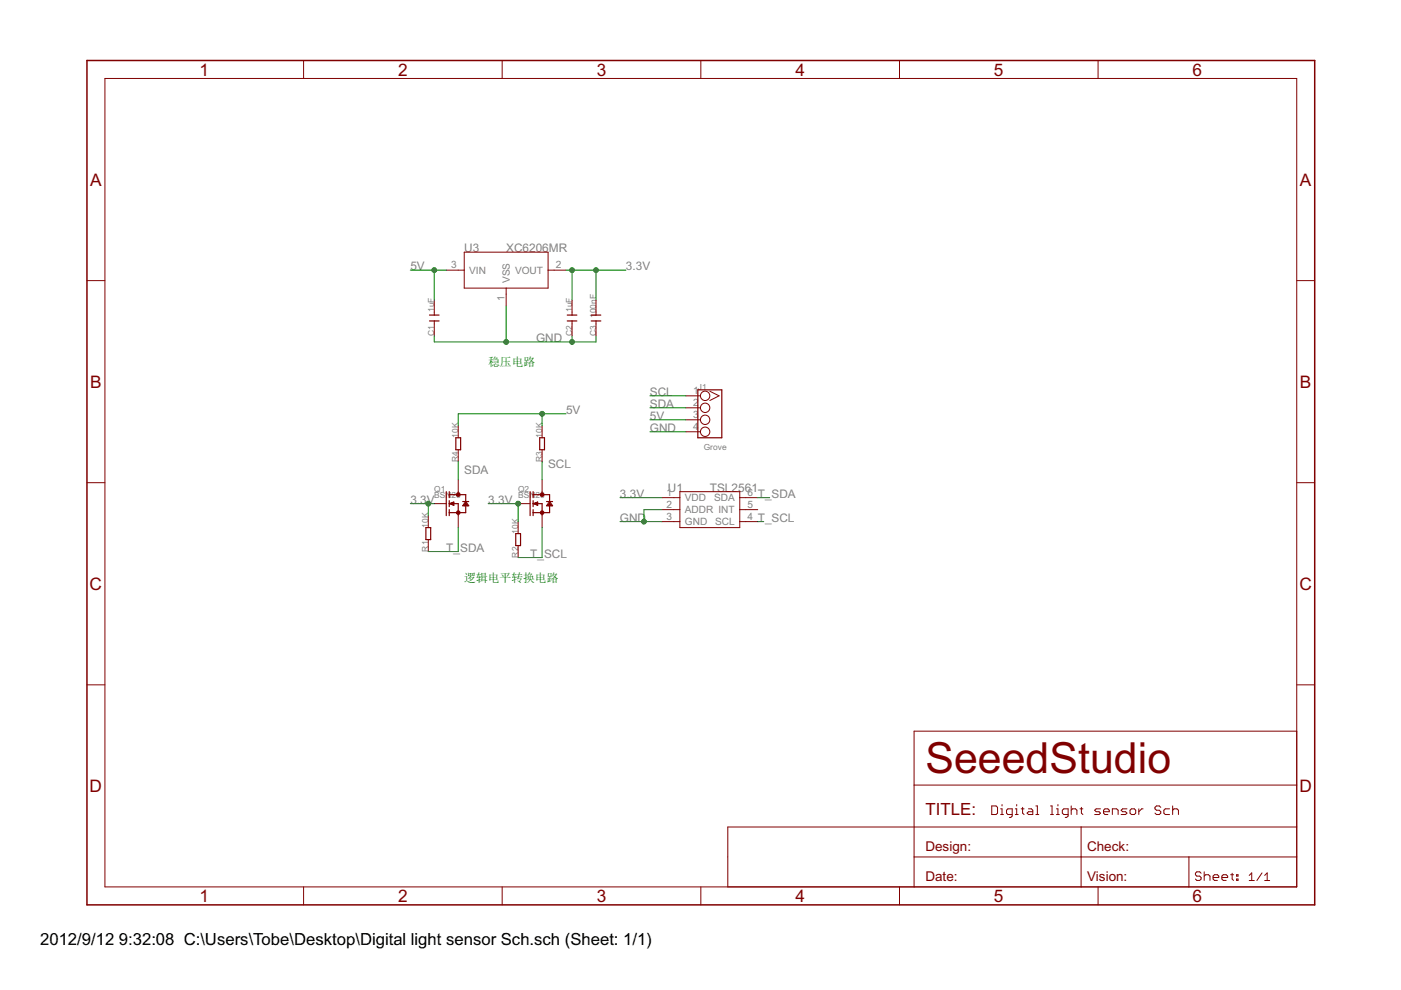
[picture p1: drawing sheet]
<?xml version="1.0" encoding="utf-8"?>
<!DOCTYPE eagle SYSTEM "eagle.dtd">
<eagle version="6.2">
<drawing>
<settings>
<setting alwaysvectorfont="no"/>
<setting verticaltext="up"/>
</settings>
<grid distance="0.1" unitdist="inch" unit="inch" style="lines" multiple="1" display="no" altdistance="0.01" altunitdist="inch" altunit="inch"/>
<schematic xreflabel="%F%N/%S.%C%R" xrefpart="/%S.%C%R">
<libraries>
<library name="template">
<symbols>
<symbol name="TSL2561">
<pin name="VDD" x="-10.16" y="2.54" length="short" direction="sup"/>
<pin name="ADDR" x="-10.16" y="0" length="short" direction="in"/>
<pin name="GND" x="-10.16" y="-2.54" length="short" direction="sup"/>
<pin name="SCL" x="10.16" y="-2.54" length="short" direction="in" rot="R180"/>
<pin name="INT" x="10.16" y="0" length="short" direction="out" rot="R180"/>
<pin name="SDA" x="10.16" y="2.54" length="short" rot="R180"/>
<wire x1="-6.35" y1="3.81" x2="6.35" y2="3.81" width="0.1524" layer="94"/>
<wire x1="6.35" y1="3.81" x2="6.35" y2="2.54" width="0.1524" layer="94"/>
<wire x1="6.35" y1="2.54" x2="6.35" y2="0" width="0.1524" layer="94"/>
<wire x1="6.35" y1="0" x2="6.35" y2="-2.54" width="0.1524" layer="94"/>
<wire x1="6.35" y1="-2.54" x2="6.35" y2="-3.81" width="0.1524" layer="94"/>
<wire x1="6.35" y1="-3.81" x2="-6.35" y2="-3.81" width="0.1524" layer="94"/>
<wire x1="-6.35" y1="-3.81" x2="-6.35" y2="-2.54" width="0.1524" layer="94"/>
<wire x1="-6.35" y1="-2.54" x2="-6.35" y2="0" width="0.1524" layer="94"/>
<wire x1="-6.35" y1="0" x2="-6.35" y2="2.54" width="0.1524" layer="94"/>
<wire x1="-6.35" y1="2.54" x2="-6.35" y2="3.81" width="0.1524" layer="94"/>
<wire x1="-7.62" y1="2.54" x2="-6.35" y2="2.54" width="0.1524" layer="94"/>
<wire x1="-7.62" y1="0" x2="-6.35" y2="0" width="0.1524" layer="94"/>
<wire x1="-7.62" y1="-2.54" x2="-6.35" y2="-2.54" width="0.1524" layer="94"/>
<wire x1="6.35" y1="-2.54" x2="7.62" y2="-2.54" width="0.1524" layer="94"/>
<wire x1="6.35" y1="0" x2="7.62" y2="0" width="0.1524" layer="94"/>
<wire x1="6.35" y1="2.54" x2="7.62" y2="2.54" width="0.1524" layer="94"/>
<text x="-8.89" y="3.81" size="1.778" layer="95" ratio="10">&gt;NAME</text>
<text x="0" y="3.81" size="1.778" layer="96" ratio="10">&gt;VALUE</text>
</symbol>
</symbols>
<devicesets>
<deviceset name="TSL2561" prefix="U" uservalue="yes">
<gates>
<gate name="G$1" symbol="TSL2561" x="0" y="0"/>
</gates>
<devices>
<device name="T" package="TMB-6">
<connects>
<connect gate="G$1" pin="ADDR" pad="2"/>
<connect gate="G$1" pin="GND" pad="3"/>
<connect gate="G$1" pin="INT" pad="5"/>
<connect gate="G$1" pin="SCL" pad="4"/>
<connect gate="G$1" pin="SDA" pad="6"/>
<connect gate="G$1" pin="VDD" pad="1"/>
</connects>
<technologies>
<technology name=""/>
</technologies>
</device>
</devices>
</deviceset>
</devicesets>
</library>
<library name="Connector">
<symbols>
<symbol name="TWIG_2.0">
<wire x1="-1.27" y1="5.08" x2="3.81" y2="5.08" width="0.254" layer="94"/>
<wire x1="3.81" y1="5.08" x2="3.81" y2="-5.08" width="0.254" layer="94"/>
<wire x1="3.81" y1="-5.08" x2="-1.27" y2="-5.08" width="0.254" layer="94"/>
<wire x1="-1.27" y1="-5.08" x2="-1.27" y2="5.08" width="0.254" layer="94"/>
<text x="-1.27" y="5.08" size="1.27" layer="95">&gt;name</text>
<text x="2.54" y="-3.81" size="1.27" layer="96" rot="R90">&gt;value</text>
<pin name="1" x="-3.81" y="3.81" visible="pad" length="middle" function="dotclk"/>
<pin name="2" x="-3.81" y="1.27" visible="pad" length="middle" function="dot"/>
<pin name="3" x="-3.81" y="-1.27" visible="pad" length="middle" function="dot"/>
<pin name="4" x="-3.81" y="-3.81" visible="pad" length="middle" function="dot"/>
</symbol>
</symbols>
<devicesets>
<deviceset name="TWIG-4P-2.0" prefix="J" uservalue="yes">
<gates>
<gate name="G$1" symbol="TWIG_2.0" x="0" y="0"/>
</gates>
<devices>
<device name="-2.0" package="4P-2.0">
<connects>
<connect gate="G$1" pin="1" pad="1"/>
<connect gate="G$1" pin="2" pad="2"/>
<connect gate="G$1" pin="3" pad="3"/>
<connect gate="G$1" pin="4" pad="4"/>
</connects>
<technologies>
<technology name=""/>
</technologies>
</device>
<device name="'90D'" package="4P-2.0-90D">
<connects>
<connect gate="G$1" pin="1" pad="1"/>
<connect gate="G$1" pin="2" pad="2"/>
<connect gate="G$1" pin="3" pad="3"/>
<connect gate="G$1" pin="4" pad="4"/>
</connects>
<technologies>
<technology name=""/>
</technologies>
</device>
<device name="'D90'" package="4P-2.0-90D-W/O-BUCKLE">
<connects>
<connect gate="G$1" pin="1" pad="1"/>
<connect gate="G$1" pin="2" pad="2"/>
<connect gate="G$1" pin="3" pad="3"/>
<connect gate="G$1" pin="4" pad="4"/>
</connects>
<technologies>
<technology name=""/>
</technologies>
</device>
<device name="" package="4P-2.0-W/O-BUCKLE">
<connects>
<connect gate="G$1" pin="1" pad="1"/>
<connect gate="G$1" pin="2" pad="2"/>
<connect gate="G$1" pin="3" pad="3"/>
<connect gate="G$1" pin="4" pad="4"/>
</connects>
<technologies>
<technology name=""/>
</technologies>
</device>
</devices>
</deviceset>
</devicesets>
</library>
<library name="Logo">
<symbols>
<symbol name="SEEEDSTUDIO_SCH_FRAME">
<wire x1="135.89" y1="3.81" x2="175.387" y2="3.81" width="0.1016" layer="94"/>
<wire x1="175.387" y1="3.81" x2="210.82" y2="3.81" width="0.1016" layer="94"/>
<wire x1="210.82" y1="3.81" x2="233.68" y2="3.81" width="0.1016" layer="94"/>
<wire x1="233.68" y1="3.81" x2="256.54" y2="3.81" width="0.1016" layer="94"/>
<wire x1="256.54" y1="3.81" x2="256.54" y2="10.16" width="0.1016" layer="94"/>
<wire x1="256.54" y1="10.16" x2="256.54" y2="16.51" width="0.1016" layer="94"/>
<wire x1="256.54" y1="16.51" x2="256.54" y2="25.4" width="0.1016" layer="94"/>
<wire x1="256.54" y1="25.4" x2="256.54" y2="36.83" width="0.1016" layer="94"/>
<wire x1="135.89" y1="3.81" x2="135.89" y2="10.16" width="0.1016" layer="94"/>
<wire x1="135.89" y1="10.16" x2="135.89" y2="16.51" width="0.1016" layer="94"/>
<wire x1="175.387" y1="36.83" x2="256.54" y2="36.83" width="0.1016" layer="94"/>
<wire x1="210.82" y1="3.81" x2="210.82" y2="10.16" width="0.1016" layer="94"/>
<wire x1="210.82" y1="10.16" x2="233.68" y2="10.16" width="0.1016" layer="94"/>
<wire x1="233.68" y1="10.16" x2="256.54" y2="10.16" width="0.1016" layer="94"/>
<wire x1="210.82" y1="10.16" x2="175.387" y2="10.16" width="0.1016" layer="94"/>
<wire x1="175.387" y1="10.16" x2="175.387" y2="3.81" width="0.1016" layer="94"/>
<wire x1="175.387" y1="10.16" x2="175.387" y2="16.51" width="0.1016" layer="94"/>
<wire x1="175.387" y1="16.51" x2="210.82" y2="16.51" width="0.1016" layer="94"/>
<wire x1="210.82" y1="16.51" x2="256.54" y2="16.51" width="0.1016" layer="94"/>
<wire x1="175.387" y1="16.51" x2="175.387" y2="25.4" width="0.1016" layer="94"/>
<wire x1="175.387" y1="25.4" x2="256.54" y2="25.4" width="0.1016" layer="94"/>
<wire x1="175.387" y1="25.4" x2="175.387" y2="36.83" width="0.1016" layer="94"/>
<text x="191.77" y="19.05" size="2.032" layer="94" font="vector" ratio="10">&gt;DRAWING_NAME</text>
<text x="246.38" y="5.08" size="1.778" layer="94" font="vector" ratio="10">&gt;SHEET</text>
<text x="234.95" y="5.08" size="2.032" layer="94" font="vector" ratio="10">Sheet:</text>
<text x="177.8" y="27.94" size="6.4516" layer="94" ratio="12">SeeedStudio</text>
<text x="177.8" y="19.05" size="2.54" layer="94" ratio="10">TITLE:</text>
<text x="177.8" y="11.43" size="2.032" layer="94" ratio="10">Design:</text>
<wire x1="210.82" y1="10.16" x2="210.82" y2="16.51" width="0.1016" layer="94"/>
<text x="212.09" y="11.43" size="2.032" layer="94" ratio="10">Check:</text>
<text x="177.8" y="5.08" size="2.032" layer="94" ratio="10">Date:</text>
<wire x1="135.89" y1="16.51" x2="175.26" y2="16.51" width="0.1016" layer="94"/>
<wire x1="233.68" y1="3.81" x2="233.68" y2="10.16" width="0.1016" layer="94"/>
<text x="212.09" y="5.08" size="2.032" layer="94" ratio="10">Vision:</text>
<frame x1="0" y1="0" x2="260.35" y2="179.07" columns="6" rows="4" layer="94"/>
</symbol>
</symbols>
<devicesets>
<deviceset name="SEEEDSTUDIO_SCH_FRAME">
<gates>
<gate name="G$1" symbol="SEEEDSTUDIO_SCH_FRAME" x="0" y="0"/>
</gates>
<devices>
<device name="">
<technologies>
<technology name=""/>
</technologies>
</device>
</devices>
</deviceset>
</devicesets>
</library>
<library name="IC">
<symbols>
<symbol name="XC6206">
<wire x1="-8.89" y1="3.81" x2="8.89" y2="3.81" width="0.1524" layer="94"/>
<wire x1="8.89" y1="3.81" x2="8.89" y2="0" width="0.1524" layer="94"/>
<wire x1="8.89" y1="0" x2="8.89" y2="-3.81" width="0.1524" layer="94"/>
<wire x1="8.89" y1="-3.81" x2="0" y2="-3.81" width="0.1524" layer="94"/>
<wire x1="0" y1="-3.81" x2="-8.89" y2="-3.81" width="0.1524" layer="94"/>
<wire x1="-8.89" y1="-3.81" x2="-8.89" y2="0" width="0.1524" layer="94"/>
<pin name="VIN" x="-12.7" y="0" length="short" direction="in"/>
<pin name="VOUT" x="12.7" y="0" length="short" direction="out" rot="R180"/>
<pin name="VSS" x="0" y="-7.62" length="short" direction="sup" rot="R90"/>
<wire x1="-8.89" y1="0" x2="-8.89" y2="3.81" width="0.1524" layer="94"/>
<wire x1="-10.16" y1="0" x2="-8.89" y2="0" width="0.1524" layer="94"/>
<wire x1="0" y1="-5.08" x2="0" y2="-3.81" width="0.1524" layer="94"/>
<wire x1="10.16" y1="0" x2="8.89" y2="0" width="0.1524" layer="94"/>
<text x="0" y="3.81" size="1.778" layer="96" ratio="10">&gt;VALUE</text>
<text x="-8.89" y="3.81" size="1.778" layer="95" ratio="10">&gt;NAME</text>
</symbol>
</symbols>
<devicesets>
<deviceset name="XC6206" prefix="U">
<gates>
<gate name="G$1" symbol="XC6206" x="0" y="0"/>
</gates>
<devices>
<device name="MR" package="SOT23">
<connects>
<connect gate="G$1" pin="VIN" pad="3"/>
<connect gate="G$1" pin="VOUT" pad="2"/>
<connect gate="G$1" pin="VSS" pad="1"/>
</connects>
<technologies>
<technology name=""/>
</technologies>
</device>
<device name="PR" package="SOT89">
<connects>
<connect gate="G$1" pin="VIN" pad="2 4"/>
<connect gate="G$1" pin="VOUT" pad="3"/>
<connect gate="G$1" pin="VSS" pad="1"/>
</connects>
<technologies>
<technology name=""/>
</technologies>
</device>
</devices>
</deviceset>
</devicesets>
</library>
<library name="Discrete">
<symbols>
<symbol name="C">
<wire x1="-0.635" y1="-1.016" x2="-0.635" y2="0" width="0.254" layer="94"/>
<wire x1="-0.635" y1="0" x2="-0.635" y2="1.016" width="0.254" layer="94"/>
<wire x1="0.635" y1="1.016" x2="0.635" y2="0" width="0.254" layer="94"/>
<wire x1="0.635" y1="0" x2="0.635" y2="-1.016" width="0.254" layer="94"/>
<wire x1="-1.27" y1="0" x2="-0.635" y2="0" width="0.1524" layer="94"/>
<wire x1="0.635" y1="0" x2="1.27" y2="0" width="0.1524" layer="94"/>
<text x="-3.81" y="0" size="1.27" layer="95">&gt;name</text>
<text x="0" y="0" size="1.27" layer="96">&gt;value</text>
<pin name="1" x="-3.81" y="0" visible="off" length="short" direction="pas" swaplevel="1"/>
<pin name="2" x="3.81" y="0" visible="off" length="short" direction="pas" swaplevel="1" rot="R180"/>
</symbol>
<symbol name="R">
<wire x1="-1.27" y1="0.508" x2="1.27" y2="0.508" width="0.254" layer="94"/>
<wire x1="1.27" y1="0.508" x2="1.27" y2="-0.508" width="0.254" layer="94"/>
<wire x1="1.27" y1="-0.508" x2="-1.27" y2="-0.508" width="0.254" layer="94"/>
<wire x1="-1.27" y1="-0.508" x2="-1.27" y2="0.508" width="0.254" layer="94"/>
<text x="-3.81" y="0" size="1.27" layer="95" ratio="10">&gt;name</text>
<text x="0" y="0" size="1.27" layer="96" ratio="10">&gt;value</text>
<pin name="1" x="-3.81" y="0" visible="off" length="short" direction="pas" swaplevel="1"/>
<pin name="2" x="3.81" y="0" visible="off" length="short" direction="pas" swaplevel="1" rot="R180"/>
</symbol>
<symbol name="N-MOS">
<wire x1="0" y1="2.54" x2="0" y2="1.905" width="0.1524" layer="94"/>
<wire x1="0" y1="-1.905" x2="0" y2="-2.54" width="0.1524" layer="94"/>
<wire x1="0" y1="1.905" x2="1.5875" y2="1.905" width="0.254" layer="94"/>
<wire x1="1.5875" y1="-1.905" x2="0" y2="-1.905" width="0.254" layer="94"/>
<wire x1="-1.905" y1="2.54" x2="-1.905" y2="1.905" width="0.254" layer="94"/>
<wire x1="-1.905" y1="1.905" x2="-1.905" y2="1.27" width="0.254" layer="94"/>
<wire x1="-1.905" y1="0.635" x2="-1.905" y2="0" width="0.254" layer="94"/>
<wire x1="-1.905" y1="0" x2="-1.905" y2="-0.635" width="0.254" layer="94"/>
<wire x1="-1.905" y1="-2.54" x2="-1.905" y2="-1.905" width="0.254" layer="94"/>
<wire x1="-1.905" y1="-1.905" x2="-1.905" y2="-1.27" width="0.254" layer="94"/>
<wire x1="-2.54" y1="2.54" x2="-2.54" y2="-2.54" width="0.254" layer="94"/>
<wire x1="0" y1="0" x2="0" y2="-1.905" width="0.254" layer="94"/>
<wire x1="-1.905" y1="1.905" x2="0" y2="1.905" width="0.254" layer="94"/>
<wire x1="-1.905" y1="-1.905" x2="0" y2="-1.905" width="0.254" layer="94"/>
<wire x1="1.5875" y1="-1.905" x2="1.5875" y2="0" width="0.254" layer="94"/>
<wire x1="1.5875" y1="0" x2="1.5875" y2="0.4445" width="0.254" layer="94"/>
<wire x1="1.5875" y1="0.4445" x2="1.5875" y2="1.905" width="0.254" layer="94"/>
<wire x1="2.2225" y1="-0.4445" x2="1.905" y2="-0.4445" width="0.254" layer="94"/>
<wire x1="1.905" y1="-0.4445" x2="1.27" y2="-0.4445" width="0.254" layer="94"/>
<wire x1="1.27" y1="-0.4445" x2="0.9525" y2="-0.4445" width="0.254" layer="94"/>
<wire x1="0.9525" y1="-0.4445" x2="1.5875" y2="0.4445" width="0.254" layer="94"/>
<wire x1="1.5875" y1="0.4445" x2="2.2225" y2="-0.4445" width="0.254" layer="94"/>
<wire x1="2.2225" y1="0.4445" x2="1.5875" y2="0.4445" width="0.254" layer="94"/>
<wire x1="1.5875" y1="0.4445" x2="0.9525" y2="0.4445" width="0.254" layer="94"/>
<wire x1="1.905" y1="-0.4445" x2="1.5875" y2="0" width="0.254" layer="94"/>
<wire x1="1.5875" y1="0" x2="1.27" y2="-0.4445" width="0.254" layer="94"/>
<wire x1="1.905" y1="-0.3175" x2="1.5875" y2="0" width="0.254" layer="94"/>
<wire x1="1.5875" y1="0" x2="1.27" y2="-0.3175" width="0.254" layer="94"/>
<wire x1="0" y1="0" x2="-1.5875" y2="0" width="0.254" layer="94"/>
<wire x1="-1.905" y1="0" x2="-0.9525" y2="-0.3175" width="0.254" layer="94"/>
<wire x1="-1.905" y1="0" x2="-0.9525" y2="0.3175" width="0.254" layer="94"/>
<wire x1="-0.9525" y1="-0.3175" x2="-0.9525" y2="0.3175" width="0.254" layer="94"/>
<wire x1="-0.9525" y1="0.3175" x2="-1.5875" y2="0" width="0.254" layer="94"/>
<wire x1="-1.5875" y1="0" x2="-0.9525" y2="-0.3175" width="0.254" layer="94"/>
<wire x1="-0.9525" y1="-0.3175" x2="-1.397" y2="0.127" width="0.254" layer="94"/>
<circle x="0" y="1.905" radius="0.254" width="0.254" layer="94"/>
<circle x="0" y="-1.905" radius="0.254" width="0.254" layer="94"/>
<text x="-5.08" y="2.54" size="1.27" layer="95" ratio="10">&gt;NAME</text>
<text x="-5.08" y="1.27" size="1.27" layer="96" ratio="10">&gt;VALUE</text>
<text x="-0.635" y="2.2225" size="0.8128" layer="93">D</text>
<text x="-0.635" y="-3.175" size="0.8128" layer="93">S</text>
<text x="-3.4925" y="0" size="0.8128" layer="93">G</text>
<pin name="G" x="-5.08" y="0" visible="off" length="short" direction="pas"/>
<pin name="D" x="0" y="5.08" visible="off" length="short" direction="pas" rot="R270"/>
<pin name="S" x="0" y="-5.08" visible="off" length="short" direction="pas" rot="R90"/>
</symbol>
</symbols>
<devicesets>
<deviceset name="C*" prefix="C" uservalue="yes">
<gates>
<gate name="C" symbol="C" x="0" y="0" swaplevel="1"/>
</gates>
<devices>
<device name="-0402" package="C0402">
<connects>
<connect gate="C" pin="1" pad="1"/>
<connect gate="C" pin="2" pad="2"/>
</connects>
<technologies>
<technology name=""/>
</technologies>
</device>
<device name="-0603" package="C0603">
<connects>
<connect gate="C" pin="1" pad="1"/>
<connect gate="C" pin="2" pad="2"/>
</connects>
<technologies>
<technology name=""/>
</technologies>
</device>
<device name="-0805" package="C0805">
<connects>
<connect gate="C" pin="1" pad="1"/>
<connect gate="C" pin="2" pad="2"/>
</connects>
<technologies>
<technology name=""/>
</technologies>
</device>
<device name="-0512" package="C0512/10.18">
<connects>
<connect gate="C" pin="1" pad="P$1"/>
<connect gate="C" pin="2" pad="P$2"/>
</connects>
<technologies>
<technology name=""/>
</technologies>
</device>
<device name="'1.4'" package="CERAMIC-1.4">
<connects>
<connect gate="C" pin="1" pad="1"/>
<connect gate="C" pin="2" pad="2"/>
</connects>
<technologies>
<technology name=""/>
</technologies>
</device>
<device name="'5.08'" package="CERAMIC-5.08">
<connects>
<connect gate="C" pin="1" pad="1"/>
<connect gate="C" pin="2" pad="2"/>
</connects>
<technologies>
<technology name=""/>
</technologies>
</device>
<device name="-1206" package="C1206">
<connects>
<connect gate="C" pin="1" pad="1"/>
<connect gate="C" pin="2" pad="2"/>
</connects>
<technologies>
<technology name=""/>
</technologies>
</device>
<device name="-1210" package="C1210">
<connects>
<connect gate="C" pin="1" pad="1"/>
<connect gate="C" pin="2" pad="2"/>
</connects>
<technologies>
<technology name=""/>
</technologies>
</device>
</devices>
</deviceset>
<deviceset name="R*" prefix="R" uservalue="yes">
<gates>
<gate name="R" symbol="R" x="0" y="0" swaplevel="1"/>
</gates>
<devices>
<device name="-0204/5" package="R0204/5">
<connects>
<connect gate="R" pin="1" pad="1"/>
<connect gate="R" pin="2" pad="2"/>
</connects>
<technologies>
<technology name=""/>
</technologies>
</device>
<device name="-0204/7" package="R0204/7">
<connects>
<connect gate="R" pin="1" pad="1"/>
<connect gate="R" pin="2" pad="2"/>
</connects>
<technologies>
<technology name=""/>
</technologies>
</device>
<device name="-0204V" package="R0204V">
<connects>
<connect gate="R" pin="1" pad="1"/>
<connect gate="R" pin="2" pad="2"/>
</connects>
<technologies>
<technology name=""/>
</technologies>
</device>
<device name="-0207/10" package="R0207/10">
<connects>
<connect gate="R" pin="1" pad="1"/>
<connect gate="R" pin="2" pad="2"/>
</connects>
<technologies>
<technology name=""/>
</technologies>
</device>
<device name="-0207/12" package="R0207/12">
<connects>
<connect gate="R" pin="1" pad="1"/>
<connect gate="R" pin="2" pad="2"/>
</connects>
<technologies>
<technology name=""/>
</technologies>
</device>
<device name="-0207/2V" package="R0207V">
<connects>
<connect gate="R" pin="1" pad="1"/>
<connect gate="R" pin="2" pad="2"/>
</connects>
<technologies>
<technology name=""/>
</technologies>
</device>
<device name="-0207/5V" package="R0207/5">
<connects>
<connect gate="R" pin="1" pad="1"/>
<connect gate="R" pin="2" pad="2"/>
</connects>
<technologies>
<technology name=""/>
</technologies>
</device>
<device name="-0207/7" package="R0207/7">
<connects>
<connect gate="R" pin="1" pad="1"/>
<connect gate="R" pin="2" pad="2"/>
</connects>
<technologies>
<technology name=""/>
</technologies>
</device>
<device name="-0309/10" package="R0309/10">
<connects>
<connect gate="R" pin="1" pad="1"/>
<connect gate="R" pin="2" pad="2"/>
</connects>
<technologies>
<technology name=""/>
</technologies>
</device>
<device name="-0309/12" package="R0309/12">
<connects>
<connect gate="R" pin="1" pad="1"/>
<connect gate="R" pin="2" pad="2"/>
</connects>
<technologies>
<technology name=""/>
</technologies>
</device>
<device name="-0309/15" package="R0309/15">
<connects>
<connect gate="R" pin="1" pad="1"/>
<connect gate="R" pin="2" pad="2"/>
</connects>
<technologies>
<technology name=""/>
</technologies>
</device>
<device name="-0309/20" package="R0309/20">
<connects>
<connect gate="R" pin="1" pad="1"/>
<connect gate="R" pin="2" pad="2"/>
</connects>
<technologies>
<technology name=""/>
</technologies>
</device>
<device name="-0309V" package="R0309V">
<connects>
<connect gate="R" pin="1" pad="1"/>
<connect gate="R" pin="2" pad="2"/>
</connects>
<technologies>
<technology name=""/>
</technologies>
</device>
<device name="-1206" package="R1206">
<connects>
<connect gate="R" pin="1" pad="1"/>
<connect gate="R" pin="2" pad="2"/>
</connects>
<technologies>
<technology name=""/>
</technologies>
</device>
<device name="-2512" package="R2512">
<connects>
<connect gate="R" pin="1" pad="1"/>
<connect gate="R" pin="2" pad="2"/>
</connects>
<technologies>
<technology name=""/>
</technologies>
</device>
<device name="-0821/27-5W" package="R0821/27">
<connects>
<connect gate="R" pin="1" pad="P$1"/>
<connect gate="R" pin="2" pad="P$2"/>
</connects>
<technologies>
<technology name=""/>
</technologies>
</device>
<device name="-0204SMD" package="R0204SMD">
<connects>
<connect gate="R" pin="1" pad="1"/>
<connect gate="R" pin="2" pad="2"/>
</connects>
<technologies>
<technology name=""/>
</technologies>
</device>
<device name="-0207SMD" package="R0207SMD">
<connects>
<connect gate="R" pin="1" pad="1"/>
<connect gate="R" pin="2" pad="2"/>
</connects>
<technologies>
<technology name=""/>
</technologies>
</device>
<device name="-0515" package="R0515/20.4">
<connects>
<connect gate="R" pin="1" pad="P$1"/>
<connect gate="R" pin="2" pad="P$2"/>
</connects>
<technologies>
<technology name=""/>
</technologies>
</device>
<device name="-0824/26-5W" package="R0824/26">
<connects>
<connect gate="R" pin="1" pad="1"/>
<connect gate="R" pin="2" pad="2"/>
</connects>
<technologies>
<technology name=""/>
</technologies>
</device>
<device name="-7519" package="R7519/60.4">
<connects>
<connect gate="R" pin="1" pad="1 2"/>
<connect gate="R" pin="2" pad="3 4"/>
</connects>
<technologies>
<technology name=""/>
</technologies>
</device>
<device name="-0402" package="R0402">
<connects>
<connect gate="R" pin="1" pad="1"/>
<connect gate="R" pin="2" pad="2"/>
</connects>
<technologies>
<technology name=""/>
</technologies>
</device>
<device name="-0603" package="R0603">
<connects>
<connect gate="R" pin="1" pad="1"/>
<connect gate="R" pin="2" pad="2"/>
</connects>
<technologies>
<technology name=""/>
</technologies>
</device>
<device name="-0805" package="R0805">
<connects>
<connect gate="R" pin="1" pad="1"/>
<connect gate="R" pin="2" pad="2"/>
</connects>
<technologies>
<technology name=""/>
</technologies>
</device>
</devices>
</deviceset>
<deviceset name="MOSFET-N" prefix="Q" uservalue="yes">
<gates>
<gate name="MOS" symbol="N-MOS" x="0" y="0"/>
</gates>
<devices>
<device name="'SOT23'" package="SOT23">
<connects>
<connect gate="MOS" pin="D" pad="3"/>
<connect gate="MOS" pin="G" pad="1"/>
<connect gate="MOS" pin="S" pad="2"/>
</connects>
<technologies>
<technology name=""/>
</technologies>
</device>
<device name="'P3055LDG'" package="TO252">
<connects>
<connect gate="MOS" pin="D" pad="2"/>
<connect gate="MOS" pin="G" pad="1"/>
<connect gate="MOS" pin="S" pad="3"/>
</connects>
<technologies>
<technology name=""/>
</technologies>
</device>
<device name="'SOT223'" package="SOT223">
<connects>
<connect gate="MOS" pin="D" pad="2 TER"/>
<connect gate="MOS" pin="G" pad="1"/>
<connect gate="MOS" pin="S" pad="3"/>
</connects>
<technologies>
<technology name=""/>
</technologies>
</device>
<device name="'TPC8080'" package="SOP08">
<connects>
<connect gate="MOS" pin="D" pad="5 6 7 8"/>
<connect gate="MOS" pin="G" pad="4"/>
<connect gate="MOS" pin="S" pad="1 2 3"/>
</connects>
<technologies>
<technology name=""/>
</technologies>
</device>
</devices>
</deviceset>
</devicesets>
</library>
</libraries>
<attributes>
</attributes>
<variantdefs>
</variantdefs>
<classes>
<class number="0" name="default" width="0" drill="0">
</class>
</classes>
<parts>
<part name="U1" library="template" deviceset="TSL2561" device="T" value="TSL2561"/>
<part name="J1" library="Connector" deviceset="TWIG-4P-2.0" device="-2.0" value="Grove"/>
<part name="U$1" library="Logo" deviceset="SEEEDSTUDIO_SCH_FRAME" device=""/>
<part name="U3" library="IC" deviceset="XC6206" device="MR"/>
<part name="C1" library="Discrete" deviceset="C*" device="-0603" value="1uF"/>
<part name="C2" library="Discrete" deviceset="C*" device="-0603" value="1uF"/>
<part name="C3" library="Discrete" deviceset="C*" device="-0603" value="100nF"/>
<part name="R1" library="Discrete" deviceset="R*" device="-0603" value="10K"/>
<part name="R2" library="Discrete" deviceset="R*" device="-0603" value="10K"/>
<part name="R3" library="Discrete" deviceset="R*" device="-0603" value="10K"/>
<part name="R4" library="Discrete" deviceset="R*" device="-0603" value="10K"/>
<part name="Q1" library="Discrete" deviceset="MOSFET-N" device="'SOT23'" value="BSN20"/>
<part name="Q2" library="Discrete" deviceset="MOSFET-N" device="'SOT23'" value="BSN20"/>
</parts>
<sheets>
<sheet>
<plain>
<text x="85.09" y="114.3" size="1.778" layer="91">稳压电路</text>
<text x="80.01" y="68.58" size="1.778" layer="91">逻辑电平转换电路</text>
</plain>
<instances>
<instance part="U1" gate="G$1" x="132.08" y="83.82"/>
<instance part="J1" gate="G$1" x="130.81" y="104.14" smashed="yes">
<attribute name="NAME" x="129.54" y="109.22" size="1.27" layer="95"/>
<attribute name="VALUE" x="130.81" y="96.52" size="1.27" layer="96"/>
</instance>
<instance part="U$1" gate="G$1" x="0" y="0"/>
<instance part="U3" gate="G$1" x="88.9" y="134.62"/>
<instance part="C1" gate="C" x="73.66" y="124.46" smashed="yes" rot="R90">
<attribute name="NAME" x="73.66" y="120.65" size="1.27" layer="95" rot="R90"/>
<attribute name="VALUE" x="73.66" y="125.73" size="1.27" layer="96" rot="R90"/>
</instance>
<instance part="C2" gate="C" x="102.87" y="124.46" smashed="yes" rot="R90">
<attribute name="NAME" x="102.87" y="120.65" size="1.27" layer="95" rot="R90"/>
<attribute name="VALUE" x="102.87" y="125.73" size="1.27" layer="96" rot="R90"/>
</instance>
<instance part="C3" gate="C" x="107.95" y="124.46" rot="R90"/>
<instance part="R1" gate="R" x="72.39" y="78.74" smashed="yes" rot="R90">
<attribute name="NAME" x="72.39" y="74.93" size="1.27" layer="95" ratio="10" rot="R90"/>
<attribute name="VALUE" x="72.39" y="80.01" size="1.27" layer="96" ratio="10" rot="R90"/>
</instance>
<instance part="R2" gate="R" x="91.44" y="77.47" smashed="yes" rot="R90">
<attribute name="NAME" x="91.44" y="73.66" size="1.27" layer="95" ratio="10" rot="R90"/>
<attribute name="VALUE" x="91.44" y="78.74" size="1.27" layer="96" ratio="10" rot="R90"/>
</instance>
<instance part="R3" gate="R" x="96.52" y="97.79" smashed="yes" rot="R90">
<attribute name="NAME" x="96.52" y="93.98" size="1.27" layer="95" ratio="10" rot="R90"/>
<attribute name="VALUE" x="96.52" y="99.06" size="1.27" layer="96" ratio="10" rot="R90"/>
</instance>
<instance part="R4" gate="R" x="78.74" y="97.79" smashed="yes" rot="R90">
<attribute name="NAME" x="78.74" y="93.98" size="1.27" layer="95" ratio="10" rot="R90"/>
<attribute name="VALUE" x="78.74" y="99.06" size="1.27" layer="96" ratio="10" rot="R90"/>
</instance>
<instance part="Q1" gate="MOS" x="78.74" y="85.09"/>
<instance part="Q2" gate="MOS" x="96.52" y="85.09"/>
</instances>
<busses>
</busses>
<nets>
<net name="5V" class="0">
<segment>
<pinref part="J1" gate="G$1" pin="3"/>
<wire x1="127" y1="102.87" x2="119.38" y2="102.87" width="0.1524" layer="91"/>
<label x="119.38" y="102.87" size="1.778" layer="95"/>
</segment>
<segment>
<pinref part="U3" gate="G$1" pin="VIN"/>
<wire x1="76.2" y1="134.62" x2="73.66" y2="134.62" width="0.1524" layer="91"/>
<pinref part="C1" gate="C" pin="2"/>
<wire x1="73.66" y1="134.62" x2="68.58" y2="134.62" width="0.1524" layer="91"/>
<wire x1="73.66" y1="128.27" x2="73.66" y2="134.62" width="0.1524" layer="91"/>
<junction x="73.66" y="134.62"/>
<label x="68.58" y="134.62" size="1.778" layer="95"/>
</segment>
<segment>
<pinref part="R3" gate="R" pin="2"/>
<wire x1="96.52" y1="101.6" x2="96.52" y2="104.14" width="0.1524" layer="91"/>
<wire x1="96.52" y1="104.14" x2="101.6" y2="104.14" width="0.1524" layer="91"/>
<label x="101.6" y="104.14" size="1.778" layer="95"/>
<pinref part="R4" gate="R" pin="2"/>
<wire x1="78.74" y1="101.6" x2="78.74" y2="104.14" width="0.1524" layer="91"/>
<wire x1="78.74" y1="104.14" x2="96.52" y2="104.14" width="0.1524" layer="91"/>
<junction x="96.52" y="104.14"/>
</segment>
</net>
<net name="GND" class="0">
<segment>
<pinref part="J1" gate="G$1" pin="4"/>
<wire x1="127" y1="100.33" x2="119.38" y2="100.33" width="0.1524" layer="91"/>
<label x="119.38" y="100.33" size="1.778" layer="95"/>
</segment>
<segment>
<pinref part="U1" gate="G$1" pin="GND"/>
<wire x1="121.92" y1="81.28" x2="118.11" y2="81.28" width="0.1524" layer="91"/>
<pinref part="U1" gate="G$1" pin="ADDR"/>
<wire x1="118.11" y1="81.28" x2="113.03" y2="81.28" width="0.1524" layer="91"/>
<wire x1="121.92" y1="83.82" x2="118.11" y2="83.82" width="0.1524" layer="91"/>
<wire x1="118.11" y1="83.82" x2="118.11" y2="81.28" width="0.1524" layer="91"/>
<junction x="118.11" y="81.28"/>
<label x="113.03" y="81.28" size="1.778" layer="95"/>
</segment>
<segment>
<pinref part="C2" gate="C" pin="1"/>
<wire x1="102.87" y1="120.65" x2="102.87" y2="119.38" width="0.1524" layer="91"/>
<pinref part="C3" gate="C" pin="1"/>
<wire x1="88.9" y1="119.38" x2="102.87" y2="119.38" width="0.1524" layer="91"/>
<wire x1="107.95" y1="120.65" x2="107.95" y2="119.38" width="0.1524" layer="91"/>
<wire x1="102.87" y1="119.38" x2="107.95" y2="119.38" width="0.1524" layer="91"/>
<junction x="102.87" y="119.38"/>
<pinref part="U3" gate="G$1" pin="VSS"/>
<wire x1="88.9" y1="127" x2="88.9" y2="119.38" width="0.1524" layer="91"/>
<pinref part="C1" gate="C" pin="1"/>
<wire x1="73.66" y1="120.65" x2="73.66" y2="119.38" width="0.1524" layer="91"/>
<wire x1="73.66" y1="119.38" x2="88.9" y2="119.38" width="0.1524" layer="91"/>
<junction x="88.9" y="119.38"/>
<label x="95.25" y="119.38" size="1.778" layer="95"/>
</segment>
</net>
<net name="SDA" class="0">
<segment>
<pinref part="J1" gate="G$1" pin="2"/>
<wire x1="127" y1="105.41" x2="119.38" y2="105.41" width="0.1524" layer="91"/>
<label x="119.38" y="105.41" size="1.778" layer="95"/>
</segment>
<segment>
<pinref part="R4" gate="R" pin="1"/>
<wire x1="78.74" y1="90.17" x2="78.74" y2="93.98" width="0.1524" layer="91"/>
<label x="80.01" y="91.44" size="1.778" layer="95"/>
<pinref part="Q1" gate="MOS" pin="D"/>
</segment>
</net>
<net name="SCL" class="0">
<segment>
<pinref part="J1" gate="G$1" pin="1"/>
<wire x1="127" y1="107.95" x2="119.38" y2="107.95" width="0.1524" layer="91"/>
<label x="119.38" y="107.95" size="1.778" layer="95"/>
</segment>
<segment>
<pinref part="R3" gate="R" pin="1"/>
<wire x1="96.52" y1="93.98" x2="96.52" y2="90.17" width="0.1524" layer="91"/>
<label x="97.79" y="92.71" size="1.778" layer="95"/>
<pinref part="Q2" gate="MOS" pin="D"/>
</segment>
</net>
<net name="3.3V" class="0">
<segment>
<wire x1="73.66" y1="85.09" x2="72.39" y2="85.09" width="0.1524" layer="91"/>
<pinref part="R1" gate="R" pin="2"/>
<wire x1="72.39" y1="85.09" x2="68.58" y2="85.09" width="0.1524" layer="91"/>
<wire x1="72.39" y1="82.55" x2="72.39" y2="85.09" width="0.1524" layer="91"/>
<junction x="72.39" y="85.09"/>
<label x="68.58" y="85.09" size="1.778" layer="95"/>
<pinref part="Q1" gate="MOS" pin="G"/>
</segment>
<segment>
<pinref part="R2" gate="R" pin="2"/>
<wire x1="91.44" y1="81.28" x2="91.44" y2="85.09" width="0.1524" layer="91"/>
<label x="85.09" y="85.09" size="1.778" layer="95"/>
<wire x1="85.09" y1="85.09" x2="91.44" y2="85.09" width="0.1524" layer="91"/>
<pinref part="Q2" gate="MOS" pin="G"/>
<junction x="91.44" y="85.09"/>
</segment>
<segment>
<pinref part="U3" gate="G$1" pin="VOUT"/>
<wire x1="101.6" y1="134.62" x2="102.87" y2="134.62" width="0.1524" layer="91"/>
<pinref part="C2" gate="C" pin="2"/>
<wire x1="102.87" y1="134.62" x2="107.95" y2="134.62" width="0.1524" layer="91"/>
<wire x1="107.95" y1="134.62" x2="114.3" y2="134.62" width="0.1524" layer="91"/>
<wire x1="102.87" y1="128.27" x2="102.87" y2="134.62" width="0.1524" layer="91"/>
<junction x="102.87" y="134.62"/>
<pinref part="C3" gate="C" pin="2"/>
<wire x1="107.95" y1="128.27" x2="107.95" y2="134.62" width="0.1524" layer="91"/>
<junction x="107.95" y="134.62"/>
<label x="114.3" y="134.62" size="1.778" layer="95"/>
</segment>
<segment>
<pinref part="U1" gate="G$1" pin="VDD"/>
<wire x1="121.92" y1="86.36" x2="113.03" y2="86.36" width="0.1524" layer="91"/>
<label x="113.03" y="86.36" size="1.778" layer="95"/>
</segment>
</net>
<net name="T_SDA" class="0">
<segment>
<pinref part="U1" gate="G$1" pin="SDA"/>
<wire x1="142.24" y1="86.36" x2="144.78" y2="86.36" width="0.1524" layer="91"/>
<label x="142.24" y="86.36" size="1.778" layer="95"/>
</segment>
<segment>
<pinref part="R1" gate="R" pin="1"/>
<wire x1="72.39" y1="74.93" x2="78.74" y2="74.93" width="0.1524" layer="91"/>
<wire x1="78.74" y1="74.93" x2="78.74" y2="80.01" width="0.1524" layer="91"/>
<label x="76.2" y="74.93" size="1.778" layer="95"/>
<pinref part="Q1" gate="MOS" pin="S"/>
</segment>
</net>
<net name="T_SCL" class="0">
<segment>
<pinref part="U1" gate="G$1" pin="SCL"/>
<wire x1="142.24" y1="81.28" x2="143.51" y2="81.28" width="0.1524" layer="91"/>
<label x="142.24" y="81.28" size="1.778" layer="95"/>
</segment>
<segment>
<wire x1="96.52" y1="80.01" x2="96.52" y2="73.66" width="0.1524" layer="91"/>
<pinref part="R2" gate="R" pin="1"/>
<wire x1="91.44" y1="73.66" x2="96.52" y2="73.66" width="0.1524" layer="91"/>
<label x="93.98" y="73.66" size="1.778" layer="95"/>
<pinref part="Q2" gate="MOS" pin="S"/>
</segment>
</net>
</nets>
</sheet>
</sheets>
<errors>
<approved hash="102,1,121.92,86.36,VDD,5V,,,,"/>
<approved hash="102,1,88.9,127,VSS,GND,,,,"/>
</errors>
</schematic>
</drawing>
</eagle>
